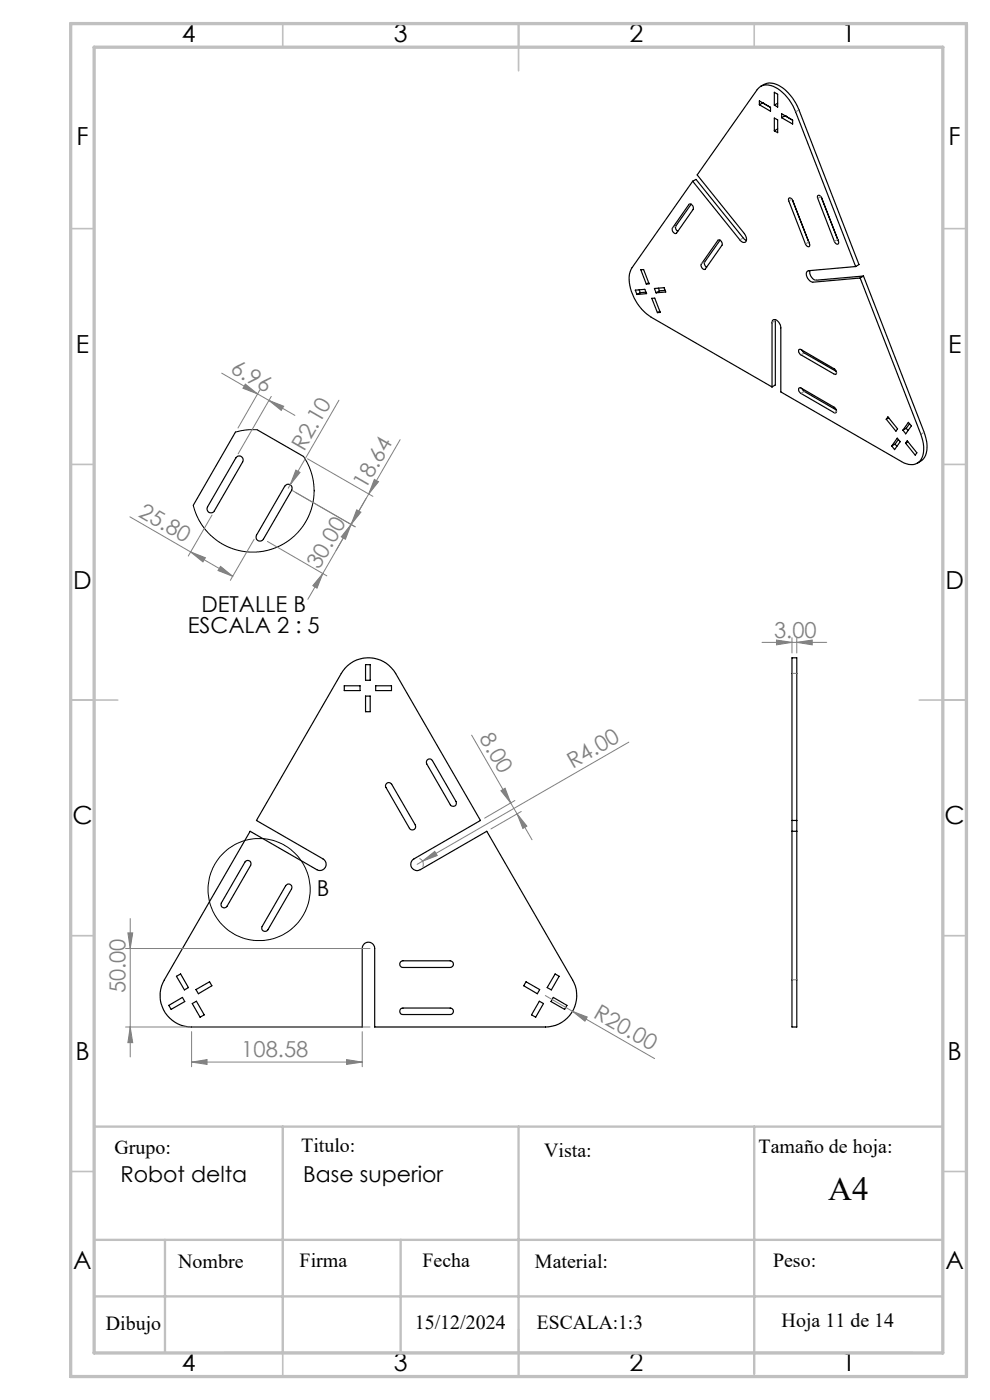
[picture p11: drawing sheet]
<svg xmlns="http://www.w3.org/2000/svg" width="210mm" height="297mm" viewBox="0 0 210 297" stroke-linecap="round" stroke-linejoin="round" font-family="sans-serif">
<g fill="none" stroke="#000" stroke-width=".25">
<path d="M161.4 18.3a3.8 3.8 0 0 1 4.8 .5 10.8 10.8 0 0 1 3.3 4.5l12.7 32.8-.7 .4M164.3 19.6l.7 .4v2.7l-.7-.4zM146.9 38.4l-12.8 18.4a6.6 6.6 0 0 0 .4 6.4 10 10 0 0 0 3.6 4.1l25.7 14.8M146.9 38.4l10.1 12.5a.72 .72 0 0 0 .9 .5 .72 .72 0 0 0 .4-.9l-.4-.9-10-12.5 12.7-18.1a3 3 0 0 1 4.4-.2 10.4 10.4 0 0 1 3.8 4.9l12.7 32.8M146.9 38.4l.7-.3 10.1 12.4 .6 .5M161.1 22.2l2.3 1.4v-.8M161.1 22.2v-.8l2.3 1.4M161.8 21.8h.1M161.8 21.8l-.7 .4M161.8 21.8l1.6 1M164.3 25l.7 .4v2.7l-.7-.3zM165 21.9l-.7 .4"/>
<path d="M165 27.3l-.7 .5M165.8 24.1l2.3 1.4v.8l-2.3-1.3zM166.5 24.5h.1M166.5 24.5l-.7 .5M135.9 57.2h.6l1.2 3-.6 .1zM137.6 60l-.5 .3M146.2 43.4a.77 .77 0 0 1 .7 .2 .77 .77 0 0 1 .1 .8l-3.5 5.1a.77 .77 0 0 1-.8-.3 .77 .77 0 0 1-.1-.8zM146.6 43.3l-3.3 4.7v.5l.5 .6M152.3 51a.74 .74 0 0 1 .8 .2 .74 .74 0 0 1 0 .8l-3.5 5.1a.74 .74 0 0 1-.8-.3 .74 .74 0 0 1 0-.8zM152.8 50.9l-3.4 4.8 .2 .7 .3 .3M167.4 42l.5 .2 .3 .4 3.5 9.1 .1 .4-.2 .2-.5-.1-.2-.5-3.6-9.1v-.4zM168.1 42.4l3.6 9.1"/>
<path d="M171.8 57.4a1.73 1.73 0 0 0 1.4 2l10-.8M174.2 41.8l3.6 9.3 .1 .4-.2 .3-.3-.1-.4-.5-3.6-9.5 .3-.3 .6 .6M177.7 50.8l.1 .2M181.5 56.5l-10 .9a1.09 1.09 0 0 0 0 1.9l.5 .4 .5 .2 10-.9M182.5 59l12.8 33.1a6 6 0 0 1-.1 5.7 2.89 2.89 0 0 1-4 .1l-25.6-14.8v-13.5a1.63 1.63 0 0 0-1.6-1.8l-.2 .7v13.6M183.2 58.6l12.8 33.1a6 6 0 0 1-.1 5.6l-1.3 1M183.2 58.6l-.7 .4M134.8 61.6l2-.2 .4 .9-2.1 .2zM135.6 61.5l.2 .6M135.8 62.1l-.7 .4M137 62l-1.2 .1M138.3 63.3l.6-.1 1.2 3.1h-.6z"/>
<path d="M138.8 61.2l2.1-.2 .3 .9-2 .2zM139.7 61.1l.2 .6M139.9 61.7l-.7 .4M140 66l-.5 .3M141.1 61.6l-1.2 .1M164.5 67.8v13.9l-.7 .4M169.4 74.2h.5l7.1 4a.65 .65 0 0 1 .4 .6 .65 .65 0 0 1-.3 .6l-7.4-4.2-.3-.4zM170.1 74.3l.5 .6 6.8 3.9M50 91.6l-9 15.6M50.2 96.9a.84 .84 0 0 1 1.1 0 .84 .84 0 0 1 .2 1.1l-6 10.4a.84 .84 0 0 1-1.2 .3 .84 .84 0 0 1-.3-1.2zM54.6 91.2l9.8 5.6M169.4 82.4l.5-.1 7.1 4.1a.65 .65 0 0 1 .5 .5 .65 .65 0 0 1-.4 .7l-7.2-4.1-.5-.6z"/>
<path d="M170.1 82.5l.3 .4 7 4.1M188.3 88.4l2.1 2.6-.4 .5-2-2.6zM188.5 88.6l-.5 .3M189.9 94.2l-.7 .4M189.9 94.2l.4 .5M190.3 93l.7 .7-1.2 1.7-.6-.8zM190.6 93.2l-.7 1M192.2 90.9l-.7 .4M192.2 90.9l.4 .4M192.4 93.5l2.1 2.6-.4 .5-2-2.6zM192.6 93.7l-.5 .3M192.7 89.6l.6 .7-1.2 1.7-.6-.7z"/>
<path d="M192.9 89.9l-.7 1M60.4 103.1a.85 .85 0 0 1 1.2-.3 .85 .85 0 0 1 .3 1.2l-6 10.4a.84 .84 0 0 1-1.2 .3 .84 .84 0 0 1-.3-1.1zM168 139.6h1v78.3h-1zM73 145.5h3.4v1h-3.4zM73.2 141.7a6.7 6.7 0 0 1 10.7 1.2l18 31.2-14.1 8.1a1.33 1.33 0 0 0-.5 1.8 1.33 1.33 0 0 0 1.8 .5l14.2-8.1 18.2 31.5a6.7 6.7 0 0 1-5.8 10h-36.2v-16.7a1.32 1.32 0 0 0-1.3-1.3 1.32 1.32 0 0 0-1.4 1.3v16.7h-36.2a6.7 6.7 0 0 1-5.7-10l18.2-31.5 14.1 8.1a1.32 1.32 0 0 0 1.8-.5 1.32 1.32 0 0 0-.5-1.8l-14.1-8.1 18-31.2zM77.5 141h1v3.3h-1zM77.5 147.7h1v3.3h-1zM79.7 145.5h3.3v1h-3.3zM82 166.2a.69 .69 0 0 1 1.1 .2l5 8.6a.71 .71 0 0 1-.3 1 .71 .71 0 0 1-.9-.3l-5-8.6a.64 .64 0 0 1 .1-.9zM90.7 161.2a.69 .69 0 0 1 1 .2l5 8.6a.7 .7 0 0 1-.2 1 .7 .7 0 0 1-1-.3l-5-8.6v-.5zM168 176.4h1M168 174.1h1"/>
<path d="M52.1 182.7a.7 .7 0 0 1 .9 0 .7 .7 0 0 1 .2 .9l-5 8.7a.7 .7 0 0 1-1 .2 .7 .7 0 0 1-.2-.9zM60.6 187.9a.71 .71 0 0 1 1-.3 .71 .71 0 0 1 .2 1l-5 8.6a.7 .7 0 0 1-.9 .3 .7 .7 0 0 1-.3-.9zM35.8 213.3l2.9-1.7 .5 .9-2.9 1.6zM37.4 207.1l.9-.5 1.7 2.9-.9 .5zM40.8 212.9l.9-.5 1.6 2.9-.9 .5zM41.6 209.9l2.9-1.6 .4 .8-2.8 1.7zM85 204l.5-.2h10a.71 .71 0 0 1 .7 .7 .71 .71 0 0 1-.7 .7h-10a.71 .71 0 0 1-.7-.4 .71 .71 0 0 1 .2-.8zM85 214l.5-.1h10a.69 .69 0 0 1 .7 .6 .69 .69 0 0 1-.7 .7h-10a.71 .71 0 0 1-.7-.4 .71 .71 0 0 1 .2-.8zM111.6 208.3l2.9 1.6-.5 .9-2.9-1.7zM114.4 212.4l.9 .5-1.7 2.9-.9-.5zM117.4 211.6l2.9 1.7-.5 .8-2.9-1.6zM117.8 206.6l.8 .5-1.7 2.9-.8-.5z"/>
</g>
<g fill="none" stroke="#808080" stroke-width=".21" stroke-dasharray="6.3 1.3 1.3 1.3 1.3 1.3">
<path d="M168.8 23.7l.7-.4M143.4 48l-.7 .4M146.4 43.2l-.2 .1M149.5 55.6l-.7 .4M152.5 50.9l-.2 .1M157.7 50.5l-.7 .4M168 42.2l-.7 .4M171.6 51.3l-.7 .4M173.2 59.4l-.7 .4M174.1 41.7l-.6 .4M177.7 50.8l-.7 .4M164.5 68l-.7 .4"/>
<path d="M170.6 74.9l-.7 .4M177.5 79.1l-.5 .3M170.6 83l-.7 .4M177.5 87.2l-.5 .3M195.3 92.1l.7-.4M168 142.9h1M168 207.9h1"/>
</g>
<g fill="none" stroke="#000" stroke-width=".21">
<path d="M54.6 91.2h-2.3l-2.3 .4M64.4 96.8l1.2 2.3 .9 2.9 .1 3.1-.5 2.8-1.3 2.8-1.5 2.2-2.2 1.9-2.2 1.2-3.2 1-2.9 .1-2.4-.4-2.2-.7-2.4-1.5-2.2-2.1-1.7-2.6-.9-2.6"/>
<circle cx="55" cy="188.7" r="10.8"/>
</g>
<g fill="none" stroke="#808080" stroke-width=".21">
<path d="M47 79.2l7.6 4.4M52 81.5l2.6 2.1-3.1-1.2zM54.6 83.6l2.4 1.3M55.1 82.7l-4.6 8.1M57 84.9l3.2 1.3-.5 .9zM57 84.9l5.5 3.2M57.5 84.1l-7 12.2M62.8 99.7l.8 .5-2 2.6zM65.2 97.3l13.9 8M71.9 84.9l-10.3 17.9M84.9 93.3l-13.6 23.5M27.6 109.6l21.8 12.7"/>
<path d="M40.4 117.1l3.2 1.2-.6 .9zM45 109.3l-5.1 8.7M53.9 114.4l-5 8.7M56.7 114.9l12.6 7.3M61.6 102.8l-.5 .8M62 104.1l13.4 7.7M74.5 111.3l-1.2 3.1-.9-.5zM74.5 111.3l-6 10.4M75.7 108.2l.9 .5-2.1 2.6zM79.4 101.7l.9 .5-2.1 2.6zM46.8 120.2l2.6 2.1-3.2-1.3zM68.5 121.7l-3.2 5.4"/>
<path d="M68.5 121.7l-1.3 3.1-.8-.6zM161.6 136.3h13.8M164.7 135.8l3.3 .5-3.3 .5zM168 135.3v3.2M169 136.3l3.3-.5v1zM169 135.3v3.2M100 156l8.3 14.4M133.4 157.4l-43.8 25.3M106.3 167.7l.8-.5 1.2 3.2zM108.3 170.4l1.4 2.2M109.2 169.8l-6.4 3.8M109.7 172.6l3.2 5.5"/>
<path d="M109.7 172.6l2.1 2.7-.9 .5zM110.6 172.2l-6.5 3.7M27.1 197.9h1.1l-.6 3.3zM27.6 194.9v29.3M89 182.1a1.3 1.3 0 0 1 .7 1.8M89.6 182.7l2.6-2.1 .5 .9zM89.6 182.7l-1.1 .7M26.6 217.9h51.9M26.6 201.2h51.9M27.6 217.9l.6 3.3h-1.1zM40.6 218.9v7.4M76.8 218.9v7.4"/>
<path d="M115.7 211.2l23.2 13.4M121.5 214.6l3.1 1.2-.5 .8zM40.6 225.3l3.3-.5v1zM40.6 225.3h36.2M73.5 224.8l3.3 .5-3.3 .5z"/>
</g>
<g fill="none" stroke="#c0c0c0" stroke-width=".35">
<path d="M60 5v5M110 5v10M160 5v5M15 48.5h5M200 48.5h5M15 98.5h5M200 98.5h5M15 148.5h10M195 148.5h10M15 198.5h5M200 198.5h5M15 248.5h5"/>
<path d="M200 248.5h5M60 287v5M110 282v10M160 287v5"/>
</g>
<path d="M20 239h180M60 239v48M110 239v48M160 239v52.4M20 263h180M20 275h180M35 263v24M85 263v24M47.7 287h146" fill="none" stroke="#c0c0c0" stroke-width=".5"/>
<path d="M15 5h190v287h-190zM20 10h180v277h-180z" fill="none" stroke="#c0c0c0" stroke-width=".7"/>
<g fill="#808080">
<path d="M89.6 182.7l2.6-2.1 .5 .9z"/>
<path d="M62.8 99.7l.8 .5-2 2.6z"/>
<path d="M121.5 214.6l3.1 1.2-.5 .8z"/>
<path d="M57 84.9l3.2 1.3-.5 .9zM52 81.5l2.6 2.1-3.1-1.2z"/>
<path d="M169 136.3l3.3-.5v1zM164.7 135.8l3.3 .5-3.3 .5z"/>
<path d="M40.6 225.3l3.3-.5v1zM73.5 224.8l3.3 .5-3.3 .5z"/>
<path d="M68.5 121.7l-1.3 3.1-.8-.6zM75.7 108.2l.9 .5-2.1 2.6z"/>
<path d="M79.4 101.7l.9 .5-2.1 2.6zM74.5 111.3l-1.2 3.1-.9-.5z"/>
<path d="M27.6 217.9l.6 3.3h-1.1zM27.1 197.9h1.1l-.6 3.3z"/>
<path d="M106.3 167.7l.8-.5 1.2 3.2zM109.7 172.6l2.1 2.7-.9 .5z"/>
<path d="M40.4 117.1l3.2 1.2-.6 .9zM46.8 120.2l2.6 2.1-3.2-1.3z"/>
</g>
<text font-size="7.1" x="175.7" y="254.7">A4</text>
<g font-size="5.3">
<text x="38.5" y="8.9">4</text>
<text x="83.5" y="8.9">3</text>
<text x="133.6" y="8.9">2</text>
<text x="178.6" y="8.9">1</text>
<text x="16.2" y="30.7">F</text>
<text x="201.2" y="30.7">F</text>
<text x="16.1" y="74.9">E</text>
<text x="201.1" y="74.9">E</text>
<text x="15.5" y="124.9">D</text>
<text x="200.5" y="124.9">D</text>
<text x="15.4" y="174.9">C</text>
<text x="200.4" y="174.9">C</text>
<text x="16" y="224.9">B</text>
<text x="201" y="224.9">B</text>
<text x="15.5" y="269.2">A</text>
<text x="200.5" y="269.2">A</text>
<text x="38.5" y="290.9">4</text>
<text x="83.5" y="290.9">3</text>
<text x="133.6" y="290.9">2</text>
<text x="178.6" y="290.9">1</text>
</g>
<g font-size="4.7" fill="#808080">
<text x="48.7" y="78.9" transform="rotate(30 48.7 78.9)">6.96</text>
<text x="64.5" y="95.8" transform="rotate(-60 64.5 95.8)">R2.10</text>
<text x="77.6" y="103.9" transform="rotate(-60 77.6 103.9)">18.64</text>
<text x="29.2" y="109.4" transform="rotate(30 29.2 109.4)">25.80</text>
<text x="67.7" y="121" transform="rotate(-60 67.7 121)">30.00</text>
<text x="164.2" y="135.3">3.00</text>
<text x="101.6" y="156.6" transform="rotate(60 101.6 156.6)">8.00</text>
<text x="121.5" y="163.1" transform="rotate(-30 121.5 163.1)">R4.00</text>
<text x="26.6" y="210.7" transform="rotate(-90 26.6 210.7)">50.00</text>
<text x="125.7" y="215.8" transform="rotate(30 125.7 215.8)">R20.00</text>
<text x="51.2" y="224.3">108.58</text>
</g>
<g font-size="4.7">
<text x="42.7" y="129.9">DETALLE B</text>
<text x="39.8" y="134.4">ESCALA 2 : 5</text>
<text x="67.2" y="190.1">B</text>
<text x="25.5" y="250.7">Robot delta</text>
<text x="64.3" y="250.7">Base superior</text>
</g>
<g font-size="4.2">
<text x="24.3" y="244.9">Grupo:</text>
<text x="63.9" y="244.3">Titulo:</text>
<text x="115.4" y="245.5">Vista:</text>
<text x="160.9" y="244.7">Tamaño de hoja:</text>
<text x="37.8" y="269">Nombre</text>
<text x="63.6" y="268.9">Firma</text>
<text x="89.6" y="268.9">Fecha</text>
<text x="113.5" y="269">Material:</text>
<text x="164" y="268.7">Peso:</text>
<text x="88" y="281.9">15/12/2024</text>
<text x="113.9" y="281.9">ESCALA:1:3</text>
<text x="165.8" y="281.6">Hoja 11 de 14</text>
<text x="22.4" y="282.1">Dibujo</text>
</g>
</svg>
